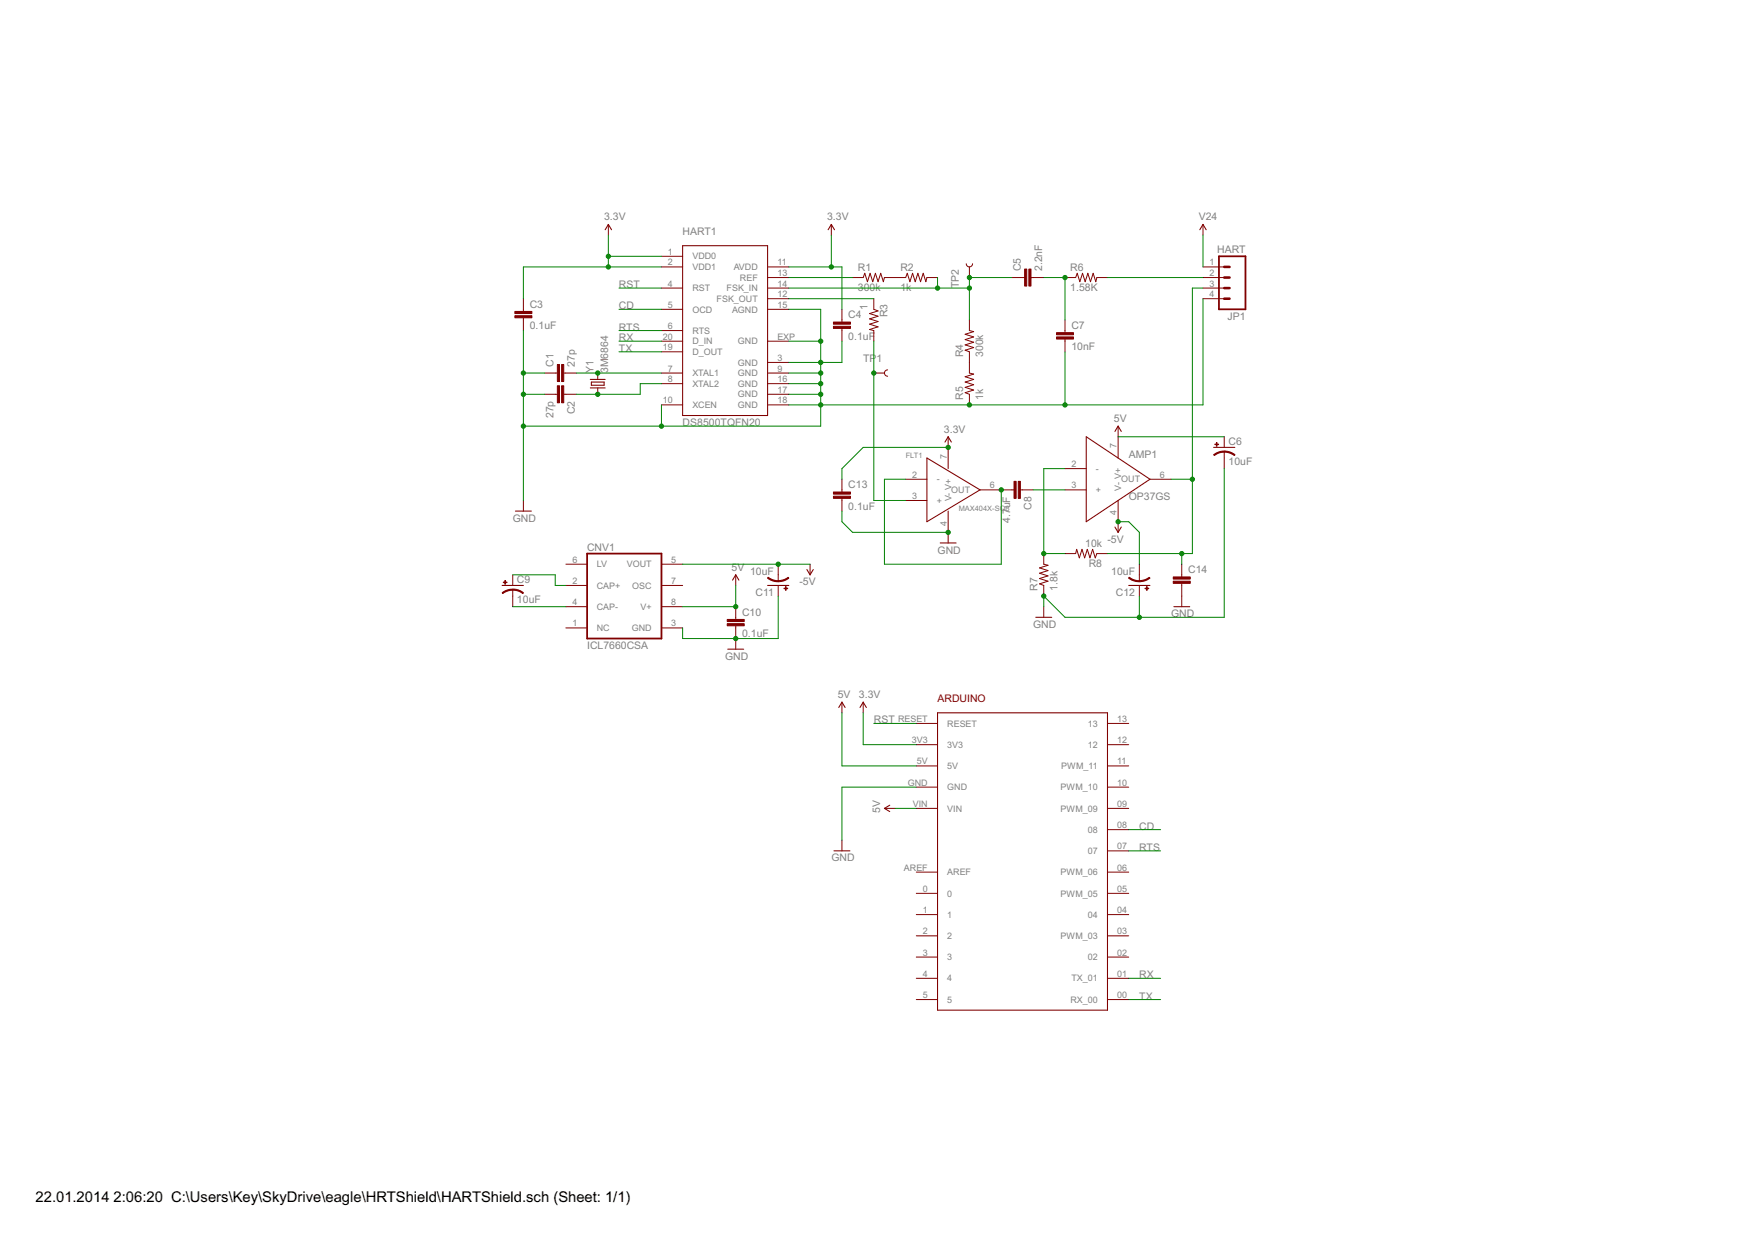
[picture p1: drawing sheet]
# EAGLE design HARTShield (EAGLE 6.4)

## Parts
AMP1  OP37GS  [SO8]
ARDUINO1  ARDUINO  [ARDUINO]
C1  27p  CAP0603-CAP  [0603-CAP]
C2  27p  CAP0603-CAP  [0603-CAP]
C3  0.1uF  0.1UF-25V(+80/-20%)(0603)  [0603-CAP]
C4  0.1uF  0.1UF-25V(+80/-20%)(0603)  [0603-CAP]
C5  2.2nF  0.1UF-25V(+80/-20%)(0603)  [0603-CAP]
C6  10uF  10UF-TANT  [EIA3216]
C7  10nF  0.1UF-25V(+80/-20%)(0603)  [0603-CAP]
C8  4.7uF  0.1UF-25V(+80/-20%)(0603)  [0603-CAP]
C9  10uF  10UF-TANT  [EIA3216]
C10  0.1uF  0.1UF-25V(+80/-20%)(0603)  [0603-CAP]
C11  10uF  10UF-TANT  [EIA3216]
C12  10uF  10UF-TANT  [EIA3216]
C13  0.1uF  0.1UF-50V-20%(PTH)KIT-EZ  [CAP-PTH-SMALL-KIT]
C14  0.1UF-50V-20%(PTH)KIT-EZ  [CAP-PTH-SMALL-KIT]
CNV1  ICL7660CSA  [SO08]
FLT1  MAX404X-SO8  [SO8]
HART1  DS8500TQFN20  [TQFN20-5X5]
JP1  HART  M04SCREW  [SCREWTERMINAL-3.5MM-4]
R1  300k  RESISTOR0805-RES  [0805]
R2  1k  RESISTOR0805-RES  [0805]
R3  1  RESISTOR1206  [1206]
R4  300k  RESISTOR0805-RES  [0805]
R5  1k  RESISTOR0805-RES  [0805]
R6  1.58K  RESISTOR0603  [0603-RES]
R7  1.8k  RESISTOR0805-RES  [0805]
R8  10k  RESISTOR0805-RES  [0805]
TP1  TEST-POINT2  [PAD.02X.02]
TP2  TEST-POINT2  [PAD.02X.02]
Y1  3M6864  CRYSTALSMD  [HC49UP]

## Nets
3.3V: ARDUINO1.3V3 C3.1 C4.1 C13.1 FLT1.7(V+) HART1.1(VDD0) HART1.2(VDD1) HART1.11(AVDD)
5V: AMP1.7(V+) ARDUINO1.5V ARDUINO1.VIN C6.A(+) C10.1 CNV1.8(V+)
CD: ARDUINO1.08 HART1.5(OCD)
GND: ARDUINO1.GND C1.1 C2.2 C3.2 C4.2 C6.C(-) C7.2 C10.2 C11.A(+) C12.A(+) C13.2 C14.2 CNV1.3(GND) FLT1.4(V-) HART1.3(GND) HART1.9(GND) HART1.10(XCEN) HART1.15(AGND) HART1.16(GND) HART1.17(GND) HART1.18(GND) HART1.EXP(GND) JP1.4 R5.1 R7.1
N$1: C2.1 HART1.8(XTAL2) Y1.1
N$2: C1.2 HART1.7(XTAL1) Y1.2
N$3: R1.2 R2.1
N$4: HART1.13(REF) R1.1
N$5: FLT1.3(+) R3.2 TP1.P$1
N$6: AMP1.3(+) C8.1
N$7: R4.1 R5.2
N$8: C5.1 HART1.14(FSK_IN) R2.2 R4.2 TP2.P$1
N$9: C5.2 C7.1 R6.1
N$10: C8.2 FLT1.2(-) FLT1.6(OUT)
N$11: JP1.2 R6.2
N$14: AMP1.6(OUT) C14.1 JP1.3 R8.1
N$15: AMP1.2(-) R7.2 R8.2
N$16: HART1.12(FSK_OUT) R3.1
N$18: C9.C(-) CNV1.4(CAP-)
N$19: C9.A(+) CNV1.2(CAP+)
RST: ARDUINO1.RESET HART1.4(RST)
RTS: ARDUINO1.07 HART1.6(RTS)
RX: ARDUINO1.01(TX_01) HART1.20(D_IN)
TX: ARDUINO1.00(RX_00) HART1.19(D_OUT)
VCC: JP1.1 ; supply symbol labelled V24
VNEG: AMP1.4(V-) C11.C(-) C12.C(-) CNV1.5(VOUT) ; supply symbol labelled -5V
Unconnected: ARDUINO1.0 ARDUINO1.1 ARDUINO1.02 ARDUINO1.2 ARDUINO1.3 ARDUINO1.03(PWM_03) ARDUINO1.4 ARDUINO1.04 ARDUINO1.5 ARDUINO1.05(PWM_05) ARDUINO1.06(PWM_06) ARDUINO1.09(PWM_09) ARDUINO1.10(PWM_10) ARDUINO1.11(PWM_11) ARDUINO1.12 ARDUINO1.13 ARDUINO1.AREF CNV1.1(NC) CNV1.6(LV) CNV1.7(OSC)

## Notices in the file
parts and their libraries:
SparkFun-FreqCtrl: Licensing: CC v3.0 Share-Alike You are welcome to use this library for commercial purposes.
